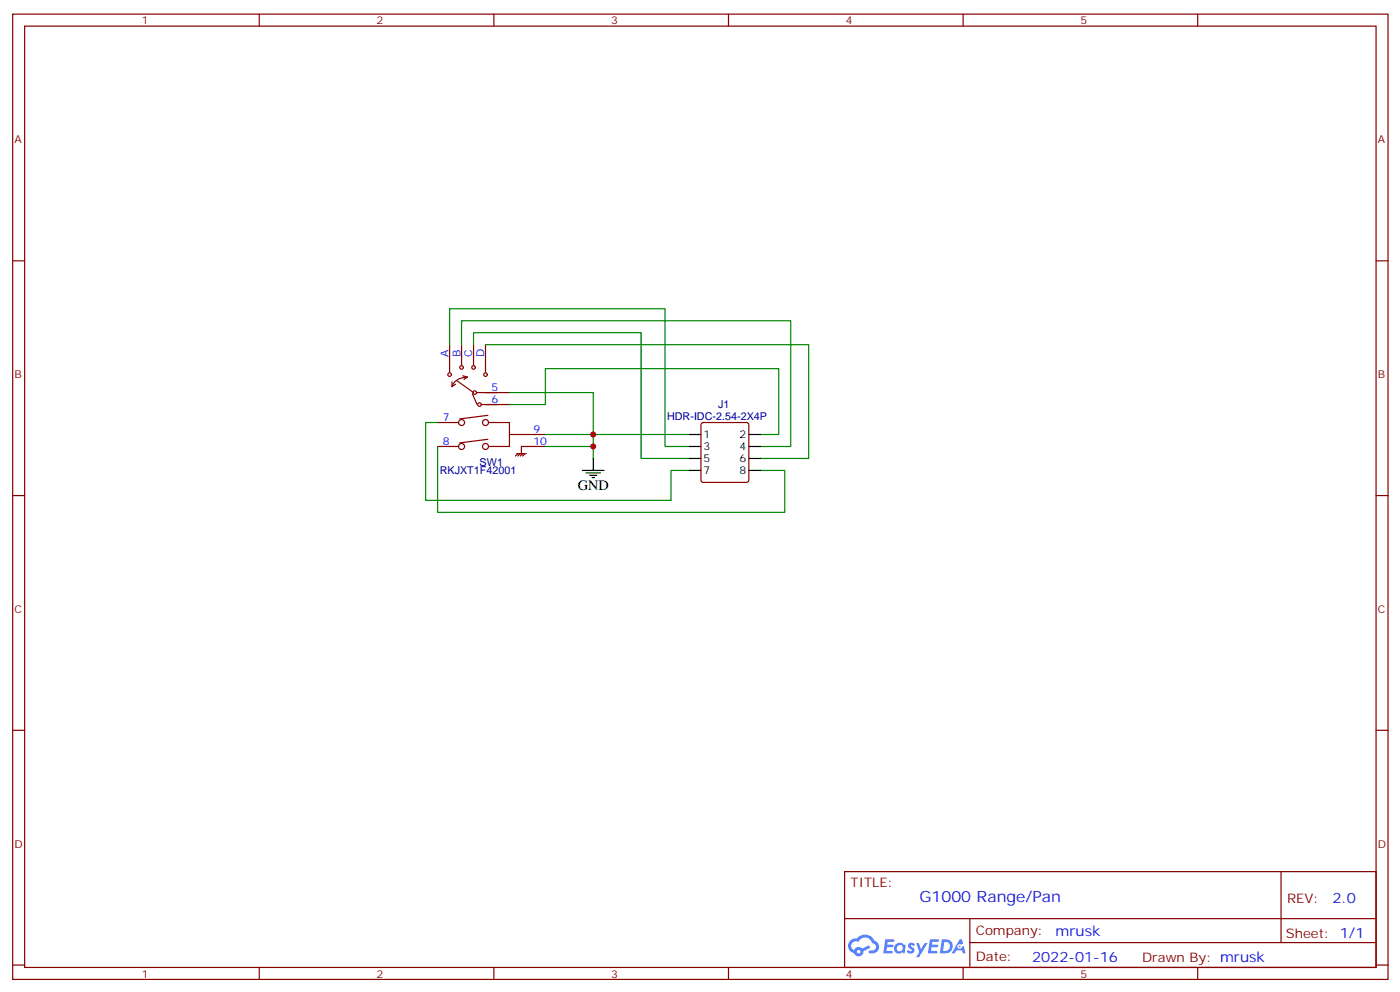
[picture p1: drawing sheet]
<svg xmlns="http://www.w3.org/2000/svg" width="413mm" height="292mm" viewBox="0 0 413 292" stroke-linecap="round" stroke-linejoin="round" font-family="sans-serif">
<g fill="none" stroke="#870000" stroke-width=".35">
<path d="M3.7 4.2h405.4v284.3h-405.4zM7.3 7.7h398.3v277.3h-398.3zM76.4 4.2v3.5M145.6 4.2v3.5M214.7 4.2v3.5M283.8 4.2v3.5M353 4.2v3.5M3.7 76.8h3.6M405.6 76.8h3.5M3.7 146h3.6M405.6 146h3.5M3.7 215.1h3.6"/>
<path d="M405.6 215.1h3.5M248.9 256.8h156.7v28.2h-156.7zM377.5 256.8l.1 20.9M249 270.6h156.4M285.8 277.7h119.6M285.8 270.6v14.1M3.7 284.3h3.6M76.4 285v3.5M145.6 285v3.5M214.7 285v3.5M283.8 285v3.5M353 285v3.5"/>
<path d="M405.6 284.3h3.5"/>
</g>
<g fill="#5487ff">
<path d="M267.9 277.9a1.22 1.22 0 0 1 1.7 .3l-.4 .6a.47 .47 0 0 0-.3-.4 .47 .47 0 0 0-.5 .2l.2 .2a1.14 1.14 0 0 1 .7 1.7 1.14 1.14 0 0 1-1.9 0l-.2-.2 .5-.5 .7 .4a.29 .29 0 0 0 .4-.2 .29 .29 0 0 0-.3-.4 1.04 1.04 0 0 1-.6-1.7z"/>
<path d="M260.9 276.7h2.4l.3 .2-.1 .5h-1.9l-.1 .9h1.5l.4 .3-.4 .4h-1.6l-.2 1.1 1.8 .1 .1 .3-.1 .3h-2.7z"/>
<path d="M274.1 276.7h2.3l.3 .2-.1 .5h-1.8l-.1 .9h1.5l.3 .3-.4 .4h-1.5l-.2 1.1 1.7 .1 .2 .3-.2 .3h-2.6z"/>
<path d="M282.8 276.7h.7l.3 1.2-.6 .4a.69 .69 0 0 0-1 .2 .69 .69 0 0 0 .5 1 .69 .69 0 0 0 .8-.6l.5-.3 .6 2.2h-.8l-.2-.9h-1.8l-.4 .9h-.9z"/>
<path d="M270 277.8h.8l.6 1.8 1.1-1.8h.9l-2.5 4.2h-.9l.9-1.6z"/>
<path d="M277.6 276.7l-.6 4.1h1.4a2.11 2.11 0 0 0 2.4-2.1 2.11 2.11 0 0 0-2.5-2zM278.3 277.4a1.39 1.39 0 0 1 1.7 1.4 1.39 1.39 0 0 1-1.8 1.3h-.3z"/>
<path d="M263.9 278.3a1.54 1.54 0 0 0-.1 2.1 1.54 1.54 0 0 0 2.2 .2l.6 .2 .3-2.3-.2-.2-.4-.1a1.49 1.49 0 0 0-2.4 .1zM264.2 279.3a.94 .94 0 0 1 1.8 0 .94 .94 0 0 1-1.8 0z"/>
<path d="M250.6 277.1a2.18 2.18 0 0 0 1.1 3.7 1.44 1.44 0 0 0 1.6 .9 1.44 1.44 0 0 0 1.2-1.5l2-1-.4-.7-2 .9a1.47 1.47 0 0 0-2.4 .5 1.39 1.39 0 0 1-.7-2 1.39 1.39 0 0 1 2-.4 2.12 2.12 0 0 1 2.2-1.3 2.12 2.12 0 0 1 1.9 1.6 1.14 1.14 0 0 1 1.1 1.5 1.14 1.14 0 0 1-1.7 .7 .43 .43 0 0 0-.5 .3 .43 .43 0 0 0 .4 .5 1.98 1.98 0 0 0 2.5-1.2 1.98 1.98 0 0 0-1.2-2.5 3.1 3.1 0 0 0-5.3-.7l-.8 .1zM252.5 280.4a.55 .55 0 0 1 1.1 0 .55 .55 0 0 1-1.1 0z"/>
<circle cx="282.8" cy="278.8" r=".26"/>
</g>
<g fill="none" stroke="#870000" stroke-width=".35">
<path d="M132.5 101.5v8.1M133.2 112.5v1.4M134.3 113.2l-1.1 .7M134.6 112.1l5 3.5M136 101.5v6M136.4 110.7l1.4 .4-1.1 .7M137.4 111.2a4.2 4.2 0 0 0-4.2 2.7M139.2 116l1.4 3.2M139.6 101.5v6M140.6 115.6h9.5M142 119.2h8.1M143.1 101.5v8.1"/>
<path d="M129 124.5h6M129 131.5h6M143.8 129.4l-8.3 1.1M143.8 122.3l-8.3 1.1M144.1 124.5h6v7h-6M150.1 128h10.6M152.3 133.6h2.8M152.6 133.6l-.7 .7M153.3 133.6l-.7 .7M154 133.6l-.7 .7M154.7 133.6l-.7 .7M160.7 131.5h-7v2.1"/>
<path d="M206.8 124.7l.5-.2h12.7l.5 .2 .2 .5v16.2l-.2 .5-.5 .2h-12.7l-.5-.2-.2-.5v-16.2z"/>
<circle cx="132.5" cy="110.3" r=".53"/>
<circle cx="136" cy="108.2" r=".53"/>
<circle cx="139.6" cy="108.2" r=".53"/>
<circle cx="139.9" cy="115.6" r=".53"/>
<circle cx="141.3" cy="119.2" r=".53"/>
<circle cx="143.1" cy="110.3" r=".53"/>
<circle cx="136" cy="124.5" r=".88"/>
<circle cx="136" cy="131.5" r=".88"/>
<circle cx="143.1" cy="124.5" r=".88"/>
<circle cx="143.1" cy="131.5" r=".88"/>
</g>
<path d="M132.5 101.5v-10.6h63.5v40.6h7.1M136 101.5v-7h97v37h-8.8M139.6 101.5v-3.5h49.3v37h14.2M143.1 101.5h95.2v33.5h-14.1M150.1 119.2h10.6v-10.6h68.8v19.4h-5.3M150.1 115.6h24.7v12.4h-14.1M129 131.5v19.4h102.3v-12.3h-7.1M129 124.5h-3.6v22.9h72.4v-8.8h5.3M160.7 131.5h14.1M203.1 128h-28.3v7" fill="none" stroke="#008700" stroke-width=".35"/>
<g fill="none" stroke="#000" stroke-width=".35">
<path d="M171.7 138.6h6.3M172.7 139.3h4.3M173.8 140h2.1M174.8 135v3.6M203.1 138.6h3.5M203.1 128h3.5M203.1 131.5h3.5M203.1 135h3.5M220.7 138.6h3.5M220.7 128h3.5M220.7 131.5h3.5M220.7 135h3.5"/>
<path d="M174.5 140.7h.7"/>
</g>
<g fill="#c00">
<circle cx="174.8" cy="128" r=".88"/>
<circle cx="174.8" cy="131.5" r=".88"/>
</g>
<text font-size="4.6" fill="#00f" x="271" y="265.8">G1000 Range/Pan</text>
<text font-size="4.2" x="170.3" y="144.2">GND</text>
<g font-size="4.2" fill="#00f">
<text x="392.7" y="266">2.0</text>
<text x="311.1" y="275.6">mrusk</text>
<text x="304.2" y="283.4">2022-01-16</text>
</g>
<g font-size="3.9" fill="#800">
<text x="250.7" y="261.3">TITLE:</text>
<text x="379.3" y="266">REV:</text>
<text x="287.6" y="275.5">Company:</text>
<text x="379" y="276.2">Sheet: 1/1</text>
<text x="287.6" y="283.2">Date:</text>
<text x="336.6" y="283.3">Drawn By: mrusk</text>
</g>
<g font-size="3.2" fill="#800">
<text x="41.8" y="7.2">1</text>
<text x="111" y="7.2">2</text>
<text x="180.1" y="7.2">3</text>
<text x="249.3" y="7.2">4</text>
<text x="318.4" y="7.2">5</text>
<text x="4.3" y="42.3">A</text>
<text x="406.1" y="42.3">A</text>
<text x="4.3" y="111.4">B</text>
<text x="406.1" y="111.4">B</text>
<text x="4.3" y="180.6">C</text>
<text x="406.1" y="180.6">C</text>
<text x="4.3" y="249.7">D</text>
<text x="406.1" y="249.7">D</text>
<text x="41.8" y="288">1</text>
<text x="111" y="288">2</text>
<text x="180.1" y="288">3</text>
<text x="249.3" y="288">4</text>
<text x="318.4" y="288">5</text>
</g>
<g font-size="3.2" fill="#00f">
<text x="132.2" y="105.1" transform="rotate(-90 132.2 105.1)">A</text>
<text x="135.7" y="105.1" transform="rotate(-90 135.7 105.1)">B</text>
<text x="139.2" y="105.1" transform="rotate(-90 139.2 105.1)">C</text>
<text x="142.7" y="105.1" transform="rotate(-90 142.7 105.1)">D</text>
<text x="144.9" y="115.3">5</text>
<text x="144.9" y="118.8">6</text>
<text x="130.5" y="124.1">7</text>
<text x="130.5" y="131.2">8</text>
<text x="157.2" y="127.6">9</text>
<text x="157.2" y="131.2">10</text>
</g>
<g font-size="3.2" fill="#000080">
<text x="196.6" y="123.8">HDR-IDC-2.54-2X4P</text>
<text x="211.6" y="120.1">J1</text>
<text x="141.4" y="137.2">SW1</text>
<text x="129.6" y="139.7">RKJXT1F42001</text>
</g>
<g font-size="3.2">
<text x="207.3" y="129">1</text>
<text x="218" y="129">2</text>
<text x="207.3" y="132.6">3</text>
<text x="207.3" y="136.1">5</text>
<text x="218" y="132.6">4</text>
<text x="218" y="136.1">6</text>
<text x="207.3" y="139.6">7</text>
<text x="218" y="139.6">8</text>
</g>
</svg>
